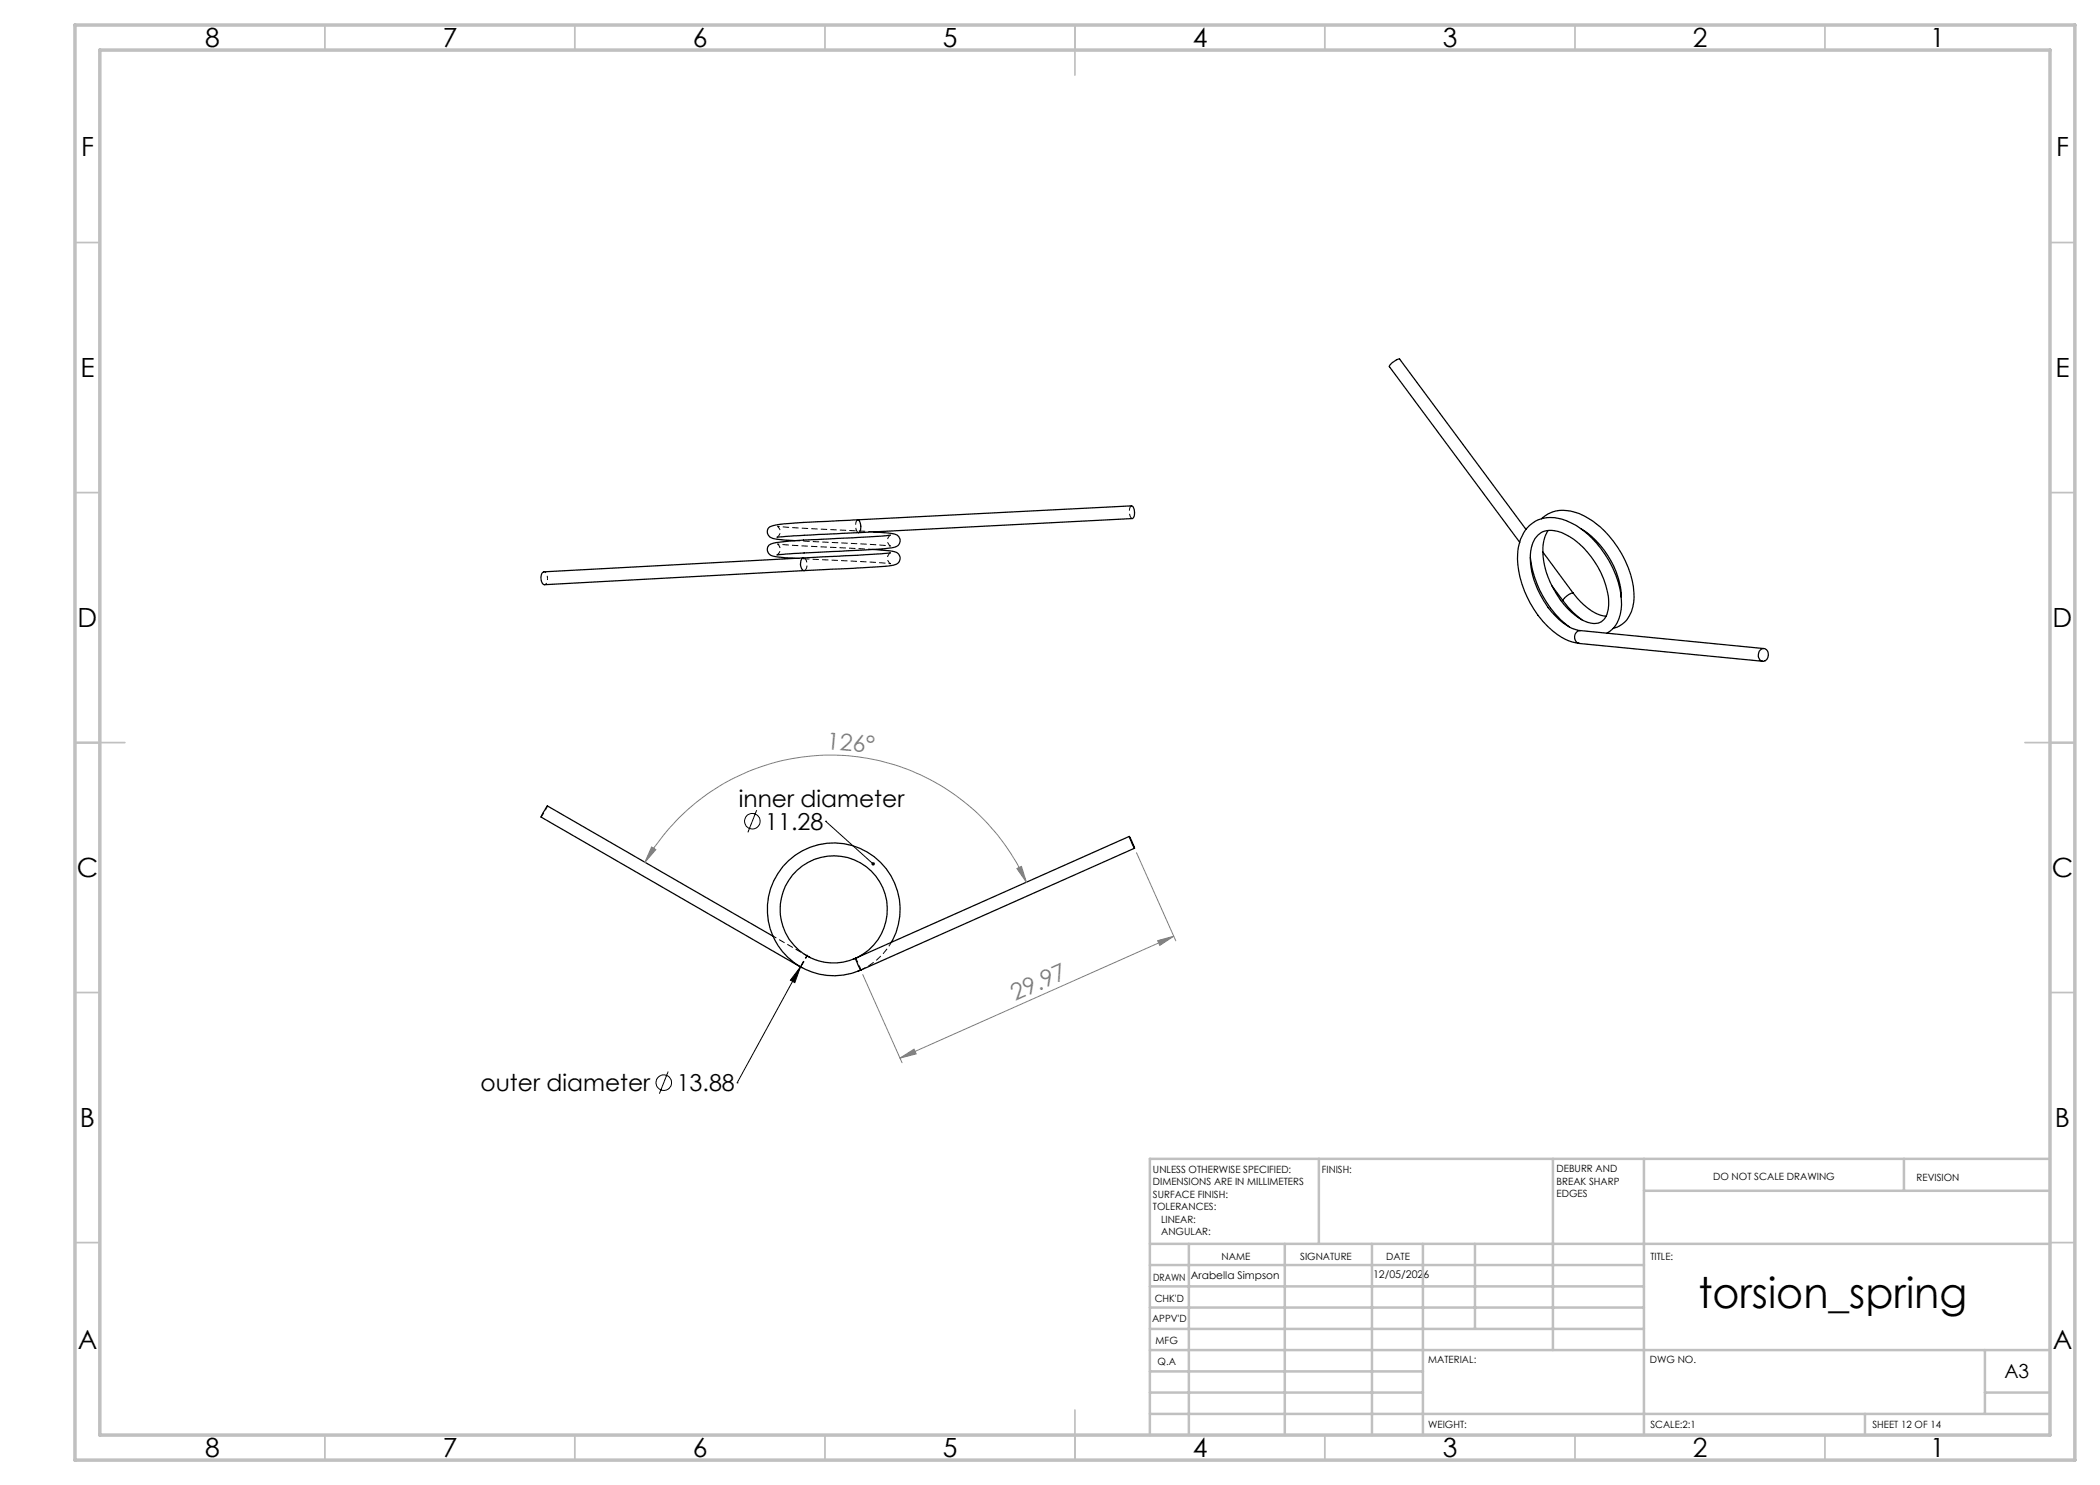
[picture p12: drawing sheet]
<svg xmlns="http://www.w3.org/2000/svg" width="420mm" height="297mm" viewBox="0 0 420 297" stroke-linecap="round" stroke-linejoin="round" font-family="sans-serif">
<path d="M160.7 111.6a1.59 1.59 0 0 1 .1 2.5M160.1 193.4l1.3-2.3-1.3 2.3" fill="none" stroke="#000" stroke-width=".2" stroke-dasharray="1.3 .6" stroke-linecap="butt"/>
<path d="M155.4 107.4a1.33 1.33 0 0 0 .1-2.1l19.2 1.1M155.4 111a1.33 1.33 0 0 0 .1-2.2l19.1 1.1M178.1 107a1.28 1.28 0 0 0 0 2.2l-19.1-1.1M108.2 163.4l1.3-2.2M172.2 194l-1.1-2.3" fill="none" stroke="#000" stroke-width=".2" stroke-dasharray="1.3 .6" stroke-dashoffset=".3" stroke-linecap="butt"/>
<path d="M178.2 188.5a12.9 12.9 0 0 1-5.9 5.4" fill="none" stroke="#000" stroke-width=".2" stroke-dasharray="1.3 .6" stroke-dashoffset=".4" stroke-linecap="butt"/>
<path d="M154.6 187.2l6.8 3.9" fill="none" stroke="#000" stroke-width=".2" stroke-dasharray="1.3 .6" stroke-dashoffset=".5" stroke-linecap="butt"/>
<g fill="none" stroke="#000" stroke-width=".25">
<path d="M160.7 111.6l-51.9 2.8a1.63 1.63 0 0 0 .1 2.5l51.9-2.8M160.7 111.6a1.53 1.53 0 0 0-.4 2.2l.5 .3M171.6 104l-9.5 .4a30.7 30.7 0 0 0-8 .9l-.3 .2a1.29 1.29 0 0 0-.3 1.3 1.29 1.29 0 0 0 1.1 .9l4.4 .4M171.6 104l54.7-2.8a1.8 1.8 0 0 1 .5 2.1l-.4 .4-54.7 2.8M171.6 104a1.84 1.84 0 0 1 .1 2.5M171.7 106.5l-16.3 1M174.6 109.9l3.3 .3a1.86 1.86 0 0 1 2 1 1.45 1.45 0 0 1-1.5 1.9l-7.7 .6-9.9 .4M174.7 106.4l3.2 .2a1.86 1.86 0 0 1 2 1 1.45 1.45 0 0 1-1.5 2l-23 1.4M178.1 107l-14.7 .9a38.7 38.7 0 0 0-9.3 .9l-.3 .2a1.3 1.3 0 0 0-.3 1.4 1.3 1.3 0 0 0 1.1 .8l4.3 .5M178.1 110.6l-6.5 .5-10.9 .5M305.2 105.9l-25.3-34.1a2.98 2.98 0 0 0-2 1.5l26.1 35.2M306.1 111.5a20.6 20.6 0 0 0 7.8 13.9"/>
<path d="M308.3 103.7a6.4 6.4 0 0 1 6.7-1.3 17.3 17.3 0 0 1 9.3 8.4 15.8 15.8 0 0 1 2.3 10.6 5.3 5.3 0 0 1-4 4.3M308.6 110.4l6 8.2M309.6 106.1a7.8 7.8 0 0 0-.9 5.9 17.7 17.7 0 0 0 7.7 12 3.4 3.4 0 0 0 4.2 0 4.6 4.6 0 0 0 1.1-3.8 17.2 17.2 0 0 0-8.5-13.3 4.6 4.6 0 0 0-5.5 .1 6.6 6.6 0 0 0-1.6 5.6 17.8 17.8 0 0 0 7.8 12.8l2.2 .7M310.4 117.2l2.2 3M314.6 118.6a10.4 10.4 0 0 0 6.3 4.6l.3 .1M314.6 118.6a2.73 2.73 0 0 0-2 1.6M316.2 105.7a17.3 17.3 0 0 1 8 13.7M312.6 120.2a16.8 16.8 0 0 0 3.8 3.8M316.1 126.1a1.33 1.33 0 0 0-1.2 1.2 1.33 1.33 0 0 0 .9 1.4l36.7 3.6M316.1 126.1l36.7 3.6M321.4 126.6a5.8 5.8 0 0 0 2.8-4.7 19 19 0 0 0-5.8-14.2 12.6 12.6 0 0 0-8.4-4.2 6 6 0 0 0-5.2 3 12.7 12.7 0 0 0-.4 10.3 18.3 18.3 0 0 0 9.3 11.4l2.1 .5M352.1 130a1 1 0 0 1 1.2-.1 1 1 0 0 1 .4 1.2 1.03 1.03 0 0 1-1.2 1.1 1.03 1.03 0 0 1-.8-1.4z"/>
<path d="M225.8 167.3l1.1 2.3zM225.8 167.3l-54.7 24.4M226.9 169.6l-54.7 24.4M154.6 187.3l-45.1-26.1-1.2 1.9-.1 .3 52.2 30.1M161.4 191.2l.7 .3M171.1 191.7a10.7 10.7 0 0 1-15.1-10.3 10.7 10.7 0 0 1 16-8.8 10.7 10.7 0 0 1 .7 18.2l-2.1 1M171.1 191.7l1.1 2.3M172.3 193.9l-.7 .3M178.2 188.5a13.3 13.3 0 0 0-8.9-19.6 13.3 13.3 0 0 0-15.8 14.5 13.3 13.3 0 0 0 18.7 10.6"/>
</g>
<path d="M171.7 106.5a1.81 1.81 0 0 1-.1-2.5M226.3 101.1a1.84 1.84 0 0 0 .2 2.6" fill="none" stroke="#000" stroke-width=".2" stroke-dasharray="1.3 .6" stroke-dashoffset=".1" stroke-linecap="butt"/>
<path d="M108.9 116.9l.4-.4 .2-.9M109.5 115.6l-.2-.9-.5-.3" fill="none" stroke="#000" stroke-width=".2" stroke-dasharray="1.3 .6" stroke-dashoffset=".8" stroke-linecap="butt"/>
<path d="M178.1 110.5a1.28 1.28 0 0 0 0 2.2l-19.2-1.1" fill="none" stroke="#000" stroke-width=".2" stroke-dasharray="1.3 .6" stroke-dashoffset=".2" stroke-linecap="butt"/>
<g fill="none" stroke="#000" stroke-width=".2">
<path d="M151.3 162l-1.7 4.5M165.1 164.2h.1M165.1 164.2l9.5 8.6M160.1 193.4l-1.1 3.1-.9-.5zM160.1 193.4l-12.7 23.2M133.6 214.3l-1.7 4.5M147.4 216.6h.1"/>
<circle cx="150.5" cy="164.3" r="1.55"/>
<circle cx="132.8" cy="216.5" r="1.55"/>
</g>
<path d="M129 172.5a42.9 42.9 0 0 1 76.3 4M130.3 169.4l.9 .5-2.2 2.6zM203.4 173.7l.9-.4 1 3.2zM227.3 170.5l7.9 17.7M172.5 194.9l7.9 17.6M231.5 188.1l3.2-.8-2.7 1.8zM234.7 187.3l-54.7 24.3M180 211.6l2.8-1.8 .4 1z" fill="none" stroke="#808080" stroke-width=".2"/>
<g fill="none" stroke="#c0c0c0" stroke-width=".35">
<path d="M65 5v5M115 5v5M165 5v5M215 5v10M265 5v5M315 5v5M365 5v5M15 48.5h5M410 48.5h5M15 98.5h5M410 98.5h5M15 148.5h10"/>
<path d="M405 148.5h10M15 198.5h5M410 198.5h5M15 248.5h5M410 248.5h5M65 287v5M115 287v5M165 287v5M215 282v10M265 287v5M315 287v5M365 287v5"/>
</g>
<g fill="none" stroke="#c0c0c0" stroke-width=".5">
<path d="M263.8 231.8v17M310.6 231.8v38.2M328.8 231.8v55.2M328.8 238.2h81.2M380.8 231.8v6.4M410 231.8h-180v55.2M230 248.8h180M230 257.3h98.8M230 253h98.8M237.8 248.8v38.2M257 248.8v38.2M274.4 248.8v38.2"/>
<path d="M284.6 248.8v38.2M295 248.8v17M230 265.8h98.8M230 261.5h98.8M230 278.5h54.6M230 274.3h54.6M230 270h180M397 278.5h13M397 270v12.8M230 282.8h180M373 282.8v4.2"/>
</g>
<path d="M15 5h400v287h-400zM20 10h390v277h-390z" fill="none" stroke="#c0c0c0" stroke-width=".7"/>
<path d="M160.1 193.4l-1.1 3.1-.9-.5zM174.4 172.5l-.1 .1a.34 .34 0 0 0 .1 .4 .34 .34 0 0 0 .5 0l-.3-.2 .3 .2a.34 .34 0 0 0 0-.5 .34 .34 0 0 0-.5 0z" fill="#000"/>
<g fill="#808080">
<path d="M130.3 169.4l-1.3 3.1 2.2-2.6zM203.4 173.7l1.9 2.8-1-3.2z"/>
<path d="M231.5 188.1l3.2-.8-2.7 1.8zM180 211.6l2.8-1.8 .4 1z"/>
</g>
<text font-size="8.5" x="339.7" y="261.6">torsion_spring</text>
<g font-size="5.3">
<text x="41" y="9.5">8</text>
<text x="88.5" y="9.5">7</text>
<text x="138.5" y="9.5">6</text>
<text x="188.5" y="9.5">5</text>
<text x="238.5" y="9.5">4</text>
<text x="288.5" y="9.5">3</text>
<text x="338.5" y="9.5">2</text>
<text x="386" y="9.5">1</text>
<text x="16.2" y="31.2">F</text>
<text x="411.2" y="31.2">F</text>
<text x="16.1" y="75.5">E</text>
<text x="411.1" y="75.5">E</text>
<text x="15.5" y="125.5">D</text>
<text x="410.5" y="125.5">D</text>
<text x="15.4" y="175.5">C</text>
<text x="410.4" y="175.5">C</text>
<text x="16" y="225.5">B</text>
<text x="411" y="225.5">B</text>
<text x="15.5" y="269.7">A</text>
<text x="410.5" y="269.7">A</text>
<text x="41" y="291.5">8</text>
<text x="88.5" y="291.5">7</text>
<text x="138.5" y="291.5">6</text>
<text x="188.5" y="291.5">5</text>
<text x="238.5" y="291.5">4</text>
<text x="288.5" y="291.5">3</text>
<text x="338.5" y="291.5">2</text>
<text x="386" y="291.5">1</text>
</g>
<g font-size="4.7" fill="#808080">
<text x="165.3" y="149.7" transform="rotate(5 165.3 149.7)">126°</text>
<text x="203" y="200.3" transform="rotate(-24 203 200.3)">29.97</text>
</g>
<g font-size="4.7">
<text x="147.8" y="161.5">inner diameter</text>
<text x="153" y="166">11.28</text>
<text x="96.1" y="218.3">outer diameter</text>
<text x="135.3" y="218.3">13.88</text>
</g>
<text font-size="3.9" x="400.9" y="275.5">A3</text>
<g font-size="2.1">
<text x="238.2" y="255.8">Arabella Simpson</text>
<text x="274.6" y="255.7">12/05/2026</text>
</g>
<g font-size="2">
<text x="230.6" y="234.6">UNLESS OTHERWISE SPECIFIED:</text>
<text x="230.6" y="237.1">DIMENSIONS ARE IN MILLIMETERS</text>
<text x="230.6" y="239.6">SURFACE FINISH:</text>
<text x="264.4" y="234.6">FINISH:</text>
<text x="311.3" y="234.5">DEBURR AND</text>
<text x="311.3" y="237">BREAK SHARP</text>
<text x="311.3" y="239.5">EDGES</text>
<text x="342.6" y="236">DO NOT SCALE DRAWING</text>
<text x="383.3" y="236.2">REVISION</text>
<text x="230.6" y="242.1">TOLERANCES:</text>
<text x="232.2" y="244.6">LINEAR:</text>
<text x="232.2" y="247.1">ANGULAR:</text>
<text x="244.3" y="252">NAME</text>
<text x="260" y="251.9">SIGNATURE</text>
<text x="277.2" y="251.9">DATE</text>
<text x="330.1" y="251.9">TITLE:</text>
<text x="230.6" y="256.1">DRAWN</text>
<text x="230.9" y="260.3">CHK'D</text>
<text x="230.4" y="264.4">APPV'D</text>
<text x="231.1" y="268.8">MFG</text>
<text x="231.5" y="273">Q.A</text>
<text x="285.6" y="272.5">MATERIAL:</text>
<text x="330" y="272.5">DWG NO.</text>
<text x="285.6" y="285.5">WEIGHT:</text>
<text x="330.1" y="285.6">SCALE:2:1</text>
<text x="374.5" y="285.6">SHEET 12 OF 14</text>
</g>
</svg>
